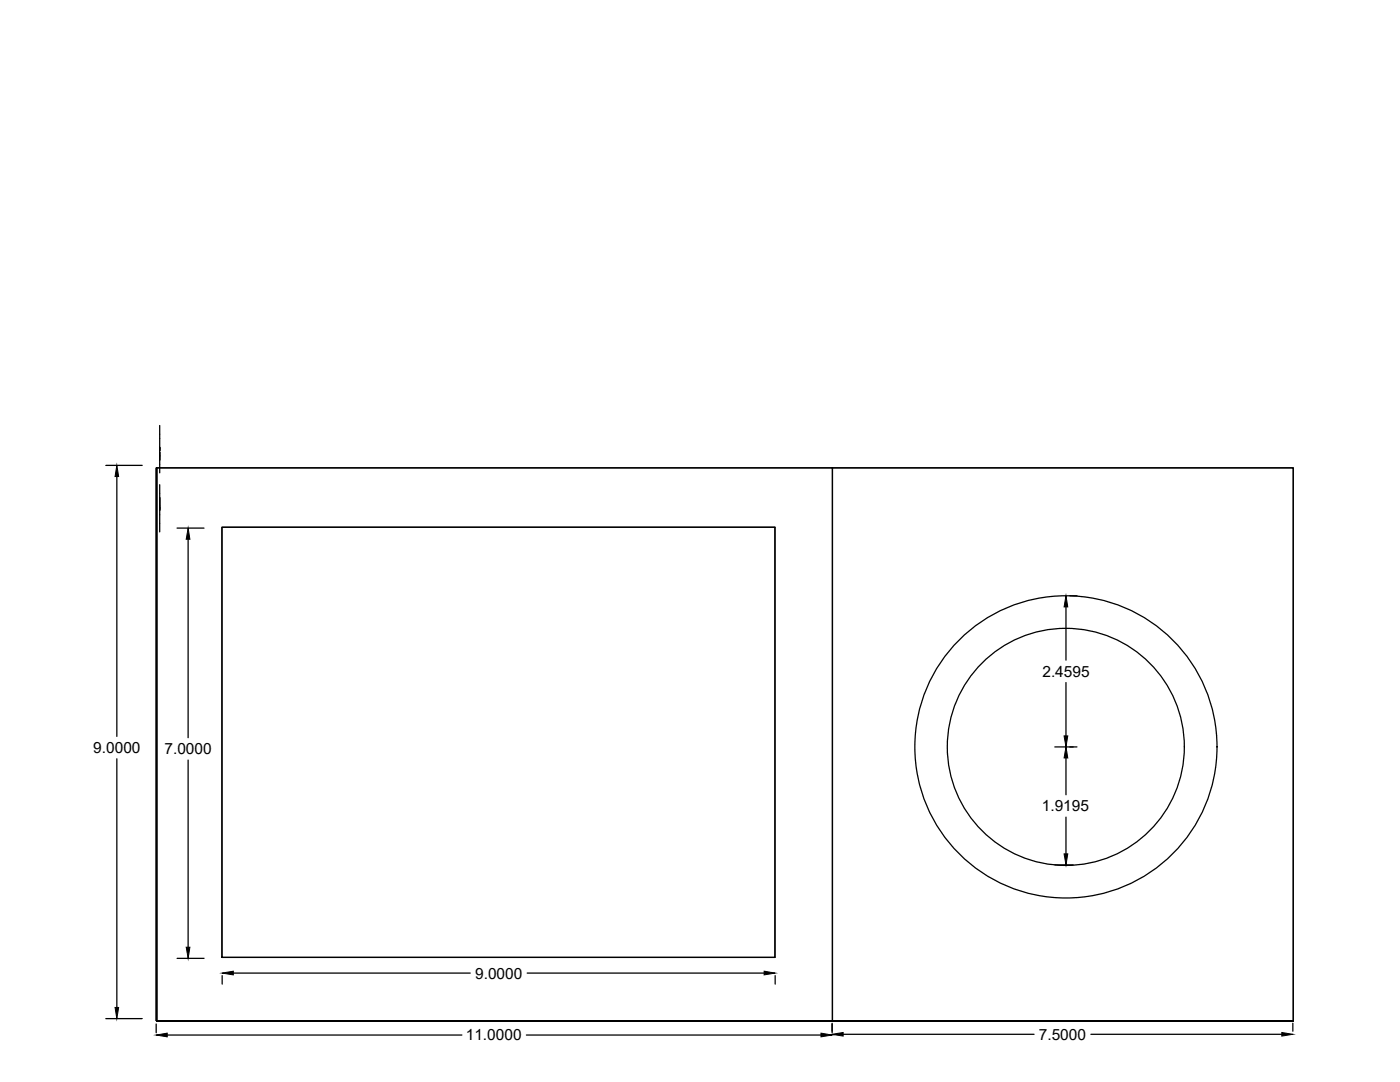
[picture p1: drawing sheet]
<svg xmlns="http://www.w3.org/2000/svg" width="279mm" height="216mm" viewBox="0 0 279 216" stroke-linecap="round" stroke-linejoin="round" font-family="sans-serif">
<!-- layer: 0 -->
<g fill="none" stroke="#000" stroke-width=".25">
<path d="M21.1 92.9h7.3M23.3 95.1v51.8M31.2 93.4h134.9v110.3h92v-110.3h-92v110.3h-134.9zM31.2 93.4v110.3v-110.3v110.3h134.9h-134.9v-110.3v110.3h226.9h-92M31.2 93.4v110.3zM31.2 93.4h226.9v110.3M31.9 90.2v1.6v-1.6M31.9 89.6h.1M31.9 101.1v-1.8v1.8M31.9 101.5h.1M35.3 105.4h5.4M37.5 107.6v39.6"/>
<path d="M44.3 105.2h110.4v85.8h-110.4zM213.5 118.9h1.4M212.7 121.1v10.6M212.7 136.2v10.6M23.3 151.4v49.6M37.5 151.7v37.3M210.5 149h4.4M212.7 151.2v7.4M210.5 172.6h3.7M212.7 163.1v7.3M35.3 191.2h5.4M44.3 191h.1"/>
<path d="M44.3 194.7v1.7M46.6 194.2h47.2M105.2 194.2h47.3M154.7 194.7v1.7M21.1 203.2h7.3M31.2 204.3v1.8M33.4 206.5h58.8M105 206.5h58.8M166.1 204.2v1.9M166.1 203.7h92zM168.3 206.4h38.1M217.7 206.4h38.1"/>
<path d="M258 204.2v1.6"/>
<circle cx="212.7" cy="149" r="23.7"/>
<circle cx="212.7" cy="149" r="30.2"/>
</g>
<g fill="#000" stroke="#000" stroke-width=".2">
<path d="M23.3 92.9l.4 2.2h-.7zM37.5 105.4l.4 2.2h-.7zM212.7 118.9l.4 2.2h-.7zM212.4 146.8h.7l-.4 2.2zM212.7 149l.4 2.2h-.7zM212.4 170.4h.7l-.4 2.2zM37.2 189h.7l-.4 2.2zM44.3 194.2l2.3-.4v.7zM152.5 193.8l2.2 .4-2.2 .3zM23 201h.7l-.4 2.2zM31.2 206.5l2.2-.4v.8zM163.8 206.1l2.3 .4-2.3 .4z"/>
<path d="M166.1 206.4l2.2-.4v.7zM255.8 206l2.2 .4-2.2 .3z"/>
<path d="M31.9 89.2v.8zM31.9 89.2v.8z"/>
<path d="M31.9 101.1v.8zM31.9 101.1v.8z"/>
</g>
<path d="M31.9 84.9v1.7zM31.9 86.6v.9zM31.9 87.5v1.7zM31.9 89.2v1.7zM31.9 90.9v1.7zM31.9 92.6v1.7zM31.9 96.7v1.7zM31.9 98.4v.9zM31.9 99.3v1.7zM31.9 101v1.7zM31.9 102.7v1.7zM31.9 104.4v1.7z" fill="#000" stroke="#000" stroke-width=".25"/>
<g font-size="3.1">
<text x="208" y="135.1">2.4595</text>
<text x="18.6" y="150.3">9.0000</text>
<text x="32.8" y="150.5">7.0000</text>
<text x="207.9" y="161.9">1.9195</text>
<text x="94.8" y="195.2">9.0000</text>
<text x="93" y="207.6">11.0000</text>
<text x="207.3" y="207.5">7.5000</text>
</g>
</svg>
